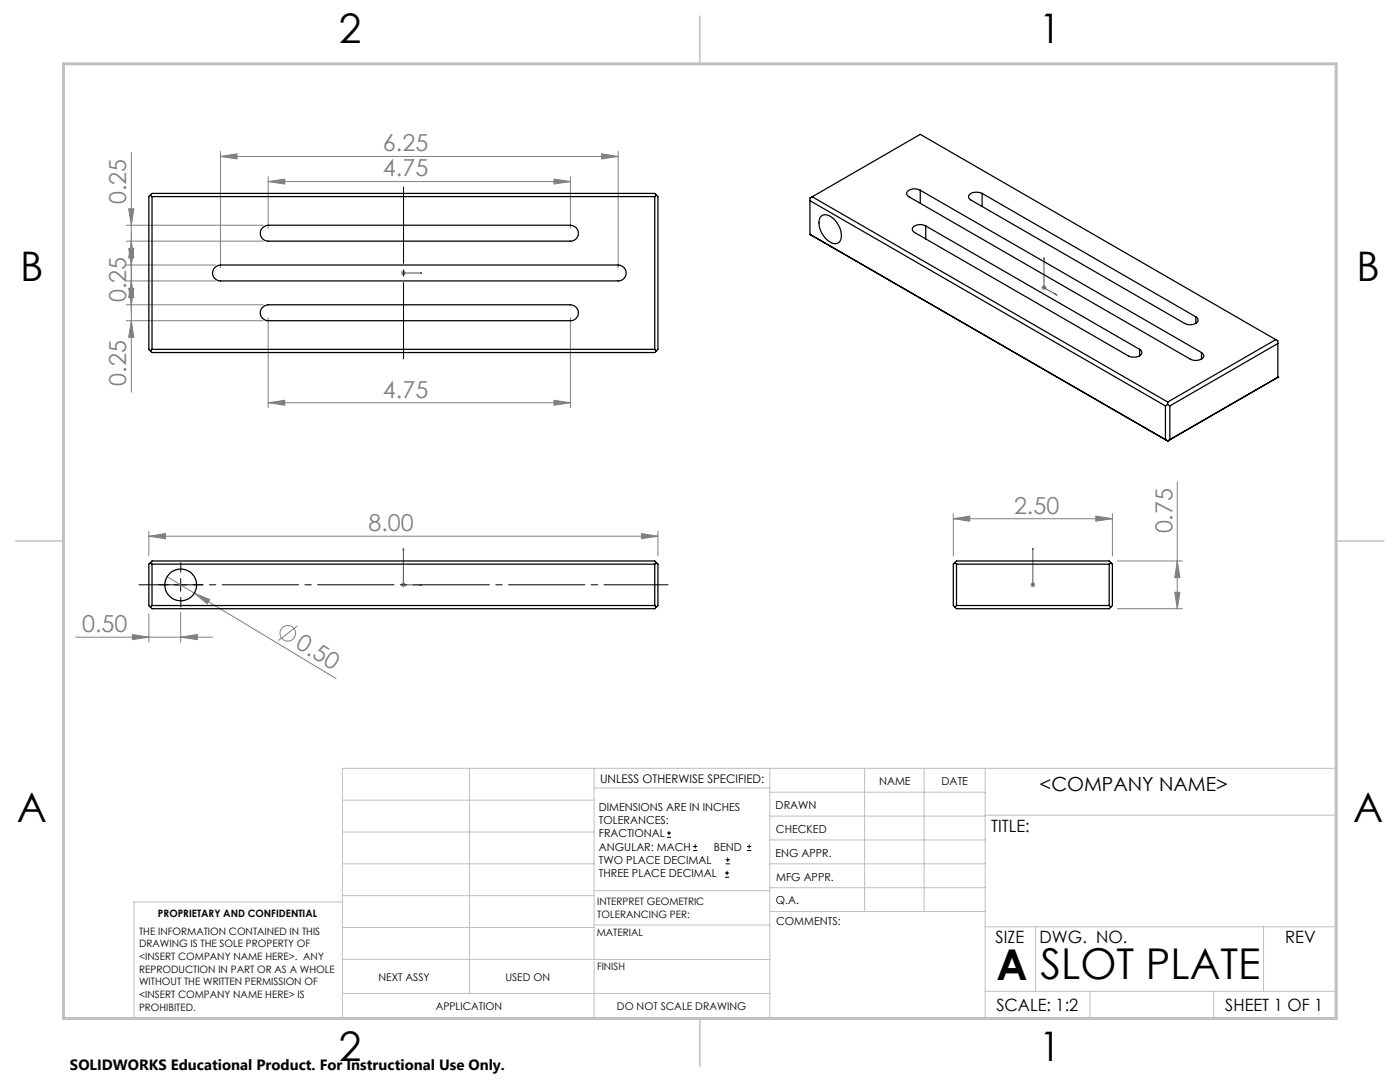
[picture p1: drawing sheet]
<svg xmlns="http://www.w3.org/2000/svg" width="279mm" height="216mm" viewBox="0 0 279 216" stroke-linecap="round" stroke-linejoin="round" font-family="sans-serif">
<g fill="none" stroke="#808080" stroke-width=".2">
<path d="M26.2 30.4v47.9M44 31.2l3.3-.5v1zM44 30.2v23.3M44 31.2h79.4M53.5 36.2l3.3-.5v1zM53.5 35.2v10.3M53.5 36.2h60.3M110.6 35.7l3.2 .5-3.2 .5zM113.8 35.2v10.3M120.1 30.7l3.3 .5-3.3 .5zM123.4 30.2v23.3M25.2 44.9h27.3"/>
<path d="M25.2 48.1h27.3M25.2 52.9h17.8M25.2 56.1h17.8M25.7 41.7h1l-.5 3.2zM25.7 49.6h1l-.5 3.3zM25.7 57.5h1l-.5 3.3zM26.2 48.1l.5 3.3h-1zM26.2 56.1l.5 3.3h-1zM80 54.5h1M80.2 54.1l.7 .8M80.5 54v1M80.9 54.1l-.7 .8"/>
<path d="M207.8 57.4h1M208 57l.7 .7M208.4 56.9v1M208.7 57l-.7 .7M25.2 60.8h27.3M25.2 64h27.3M26.2 64l.5 3.3h-1zM53.5 63.4v18M110.6 79.9l3.2 .5-3.2 .5zM113.8 63.4v18M53.5 80.4l3.3-.5v1zM53.5 80.4h60.3"/>
<path d="M234.9 96.1v25.4M29.7 107l3.3-.5v1zM29.7 106v4.9M29.7 107h101.6M33.3 115.1l5.5 3.3M38.8 118.4l3.1 1.2-.6 .9zM38.8 118.4l28.3 17M80 116.7h1M80.2 116.3l.7 .8M80.5 116.2v1M80.9 116.3l-.7 .8M128 106.5l3.3 .5-3.3 .5z"/>
<path d="M131.3 106v4.9M190.3 103.5l3.2-.5v1zM190.3 102.5v8.4M190.3 103.5h31.7M205.6 116.7h1M205.8 116.3l.7 .8M206.1 116.2v1M206.5 116.3l-.7 .8M218.7 103l3.3 .5-3.3 .5zM222 102.5v8.4M223 111.9h13M234.5 118.2h1l-.5 3.3z"/>
<path d="M235 111.9l.5 3.4h-1zM15.1 127.1h27.3M26.4 126.6l3.3 .5-3.3 .5zM29.7 122.5v5.6M36.1 127.1l3.3-.5v1zM36.1 122.1v6M59.3 124.9l-3.8 2.9M223 121.5h13"/>
<circle cx="57.4" cy="126.4" r="1.56"/>
</g>
<g fill="none" stroke="#000" stroke-width=".2">
<path d="M34.8 116.7h2.5M36.1 115.5v2.5M133.1 167.1h.8M133.1 166.2h.8M133.5 165.8v.9M138.3 169.7h.8M138.3 168.9h.8M138.7 168.5v.8M144.7 175h.8M144.7 174.2h.8M144.8 172.4h.9M144.8 171.6h.9"/>
<path d="M145.1 173.8v.8M145.2 171.1v.9M149.1 169.7h.8M149.1 168.9h.8M149.5 168.5v.8"/>
</g>
<g fill="none" stroke="#00f" stroke-width=".2">
<path d="M80.4 54.5h.2zM80.5 54.5h.1M80.5 54.5h3.7M84.2 54.5h-.4h.4M208.4 51.4v.4zM208.4 51.4v6l2.5 1.5M210.7 58.7l.2 .2-.2-.1zM80.5 109.4v7.3h3.7M80.5 109.4l.1 .3h-.2zM83.8 116.6l.4 .1-.4 .1zM206.1 116.6v.2zM206.1 109.4v.3v-.3"/>
<path d="M206.1 116.7h.1M206.1 109.4v7.3"/>
</g>
<path d="M80.5 72.3v-35.7" fill="none" stroke="#000" stroke-width=".2" stroke-dasharray="15.2 1.3 1.3 1.3" stroke-dashoffset="-.7"/>
<path d="M27.7 116.7h105.6" fill="none" stroke="#000" stroke-width=".2" stroke-dasharray="15.2 1.3 1.3 1.3" stroke-dashoffset="2.4"/>
<path d="M33.6 116.7h-1.9M36.1 114.2v-1.9M36.1 119.2v1.9M38.6 116.7h1.9" fill="none" stroke="#000" stroke-width=".2" stroke-dasharray="15.2 1.3 1.3 1.3"/>
<g fill="none" stroke="#c0c0c0" stroke-width=".2">
<path d="M68.3 159.7h50.3M93.7 153.3v44.9M118.6 153.3v49.9M118.6 157.2h35M153.6 153.3v49.9M153.6 158.1h43M172.5 153.3v28.6M184.4 153.3v28.6M196.6 153.3v49.9M68.3 180h-41.6v23.2h240v-49.9h-198.4v49.9M68.3 166h50.3M68.3 178.7h50.3"/>
<path d="M68.3 172.4h50.3M118.6 177.7h35M153.6 162.8h43M153.6 177.1h43M153.6 172.4h43M153.6 167.6h43M196.6 162.7h70.1M68.3 198.2h85.3M68.3 191.4l85.3 .1M68.3 185.1h50.3M118.6 184.6h35M153.6 181.9h43"/>
<path d="M196.6 184.9h70.1M196.6 197.8h70.1M206.7 184.9v12.9M217.5 197.8v5.4M242.2 197.8v5.4M252.2 184.9v12.9"/>
</g>
<path d="M139.7 3.2v9.5M3.1 107.9h9.6M266.7 107.9h9.5M139.7 203.2v9.6" fill="none" stroke="#c0c0c0" stroke-width=".3"/>
<path d="M12.7 12.7h254v190.5h-254z" fill="none" stroke="#c0c0c0" stroke-width=".6"/>
<g fill="#00f">
<path d="M83.8 116.6l.4 .1-.4 .1zM80.5 109.4l.1 .3h-.2z"/>
<path d="M206.1 116.6v.2zM206.1 109.4v.3zM210.7 58.7l.2 .2-.2-.1zM208.4 51.4v.4z"/>
<path d="M83.8 54.5h.4zM80.4 54.5h.2z"/>
</g>
<g fill="#808080">
<path d="M38.8 118.4l3.1 1.2-.6 .9z"/>
<path d="M29.7 107l3.3-.5v1zM128 106.5l3.3 .5-3.3 .5zM26.4 126.6l3.3 .5-3.3 .5zM36.1 127.1l3.3-.5v1zM44 31.2l3.3-.5v1zM120.1 30.7l3.3 .5-3.3 .5zM53.5 36.2l3.3-.5v1zM110.6 35.7l3.2 .5-3.2 .5zM53.5 80.4l3.3-.5v1zM110.6 79.9l3.2 .5-3.2 .5zM190.3 103.5l3.2-.5v1zM218.7 103l3.3 .5-3.3 .5z"/>
<path d="M25.7 41.7h1l-.5 3.2zM26.2 48.1l.5 3.3h-1zM25.7 49.6h1l-.5 3.3zM26.2 56.1l.5 3.3h-1zM25.7 57.5h1l-.5 3.3zM26.2 64l.5 3.3h-1zM235 111.9l.5 3.4h-1zM234.5 118.2h1l-.5 3.3z"/>
</g>
<g fill="none" stroke="#000" stroke-width=".25">
<path d="M29.7 39.2l.6-.6h100.4l.6 .6v30.5l-.6 .6h-100.4l-.6-.6zM30 38.9l.3 .3M30.3 39.2v30.5M30.3 39.2h100.4M130.7 39.2v30.5M131 38.9l-.3 .3M162.1 39.3l70.9 40.9M162.1 39.3l-.5 .2v7.3M162.1 39.3l21.6-12.5 70.9 41M183.7 38a2.12 2.12 0 0 0-2.7 .4 .69 .69 0 0 0 .4 .9l56.1 32.3a2.14 2.14 0 0 0 2.7-.3 .74 .74 0 0 0-.4-1M183.7 38l56.1 32.3M183.7 38v2.5"/>
<path d="M196 38.6a2.25 2.25 0 0 0-2.7 .4 .69 .69 0 0 0 .4 .9l42.7 24.6a2.06 2.06 0 0 0 2.6-.4 .71 .71 0 0 0-.3-.9M196 38.6l42.7 24.6M196 38.6v2.6M42.9 53.4l1.1-.5h79.4a1.59 1.59 0 0 1 1.6 1.6 1.59 1.59 0 0 1-1.6 1.6h-79.4a1.55 1.55 0 0 1-1.5-1 1.55 1.55 0 0 1 .4-1.7zM52.4 45.4l1.1-.5h60.3a1.59 1.59 0 0 1 1.6 1.6 1.59 1.59 0 0 1-1.6 1.6h-60.3a1.55 1.55 0 0 1-1.5-.9 1.55 1.55 0 0 1 .4-1.8zM161.6 46.8h.1M161.6 40l71 41M161.6 46.8l71.4 41.2M161.6 46.8l.5 .2M163.8 43.3a1.48 1.48 0 0 1 2.1 0 4.4 4.4 0 0 1 1.9 4.6 1.37 1.37 0 0 1-2.3 .3 4.2 4.2 0 0 1-1.7-4.9zM184.7 45.1a2.09 2.09 0 0 0-2.6 .4 .69 .69 0 0 0 .4 .9l42.7 24.6a2.09 2.09 0 0 0 2.6-.4 .71 .71 0 0 0-.4-.9M184.7 45.1l42.7 24.6"/>
<path d="M184.7 45.1v2.6M30.3 69.7l-.3 .3M30.3 69.7h100.4M52.4 61.3l1.1-.5h60.3a1.59 1.59 0 0 1 1.6 1.6 1.59 1.59 0 0 1-1.6 1.6h-60.3a1.55 1.55 0 0 1-1.5-1 1.55 1.55 0 0 1 .4-1.7zM130.7 69.7l.3 .3M227.4 69.7v1.3M238.7 63.2v1.3M239.8 70.3v1.3M254.6 67.8l-21.6 12.4M254.6 67.8l.4 .2v7.3M255 75.3h.1M255 68.5l-21.5 12.5"/>
<path d="M255 75.3l-22 12.7M255 75.3l-.4 .2M232.6 81v6.7l.4 .3M233 88h.1M233 80.7l.5 .3M233 80.7l-.4 .3M233 80.2v.5M233.5 81v6.7l-.5 .3M29.7 112.6l.6-.7h100.4l.6 .7v8.2l-.6 .7h-100.4l-.6-.7zM30 112.3l.3 .3M30.3 112.6v8.2M30.3 112.6h100.4"/>
<path d="M130.7 112.6v8.2M131 112.3l-.3 .3M190.6 112.3l.3 .3M190.9 112.6h30.5M190.9 111.9h30.5l.6 .7v8.2l-.6 .7h-30.5l-.6-.7v-8.2zM190.9 112.6v8.2M221.4 112.6v8.2M221.7 112.3l-.3 .3M30.3 120.8h100.4M30.3 120.8l-.3 .3M130.7 120.8l.3 .3M190.9 120.8h30.5"/>
<path d="M190.9 120.8l-.3 .3M221.4 120.8l.3 .3"/>
<circle cx="36.1" cy="116.7" r="3.2"/>
</g>
<g font-size="8.5">
<text x="198.9" y="195.5">A</text>
<text x="207.7" y="195.4">SLOT PLATE</text>
</g>
<g font-size="8.1">
<text x="67.6" y="8.5">2</text>
<text x="207.3" y="8.5">1</text>
<text x="4" y="56.1">B</text>
<text x="270.7" y="56.1">B</text>
<text x="3.3" y="164.1">A</text>
<text x="270" y="164.1">A</text>
<text x="67.6" y="211.7">2</text>
<text x="207.3" y="211.7">1</text>
</g>
<g font-size="4.7" fill="#808080">
<text x="76.4" y="30.2">6.25</text>
<text x="76.4" y="35.2">4.75</text>
<text x="25.2" y="40.7" transform="rotate(-90 25.2 40.7)">0.25</text>
<text x="25.2" y="60.3" transform="rotate(-90 25.2 60.3)">0.25</text>
<text x="25.2" y="77" transform="rotate(-90 25.2 77)">0.25</text>
<text x="76.4" y="79.3">4.75</text>
<text x="73.5" y="106">8.00</text>
<text x="202.4" y="102.5">2.50</text>
<text x="234" y="106.5" transform="rotate(-90 234 106.5)">0.75</text>
<text x="16.4" y="126.1">0.50</text>
<text x="58.8" y="129.1" transform="rotate(31 58.8 129.1)">0.50</text>
</g>
<text font-size="3.9" x="207.5" y="157.8">&lt;COMPANY NAME&gt;</text>
<g font-size="3.4">
<text x="197.8" y="166">TITLE:</text>
<text x="198.7" y="188.1">SIZE</text>
<text x="207.5" y="188.1">DWG. NO.</text>
<text x="256.5" y="188.2">REV</text>
<text x="198.8" y="201.7">SCALE: 1:2</text>
<text x="244.5" y="201.7">SHEET 1 OF 1</text>
</g>
<text font-size="3" x="14" y="213.5">SOLIDWORKS Educational Product. For Instructional Use Only.</text>
<text font-size="2.4" x="119.8" y="156.2">UNLESS OTHERWISE SPECIFIED:</text>
<g font-size="2.2">
<text x="119.5" y="161.8">DIMENSIONS ARE IN INCHES</text>
<text x="154.8" y="161.4">DRAWN</text>
<text x="175.4" y="156.6">NAME</text>
<text x="187.9" y="156.7">DATE</text>
<text x="119.5" y="164.4">TOLERANCES:</text>
<text x="119.5" y="167.1">FRACTIONAL</text>
<text x="154.9" y="166.3">CHECKED</text>
<text x="119.5" y="169.7">ANGULAR: MACH</text>
<text x="119.5" y="172.4">TWO PLACE DECIMAL</text>
<text x="142.5" y="169.7">BEND</text>
<text x="154.8" y="170.9">ENG APPR.</text>
<text x="119.5" y="175">THREE PLACE DECIMAL</text>
<text x="154.9" y="175.7">MFG APPR.</text>
<text x="154.9" y="180.4">Q.A.</text>
<text x="154.9" y="184.6">COMMENTS:</text>
</g>
<g font-size="2.1">
<text x="75.5" y="195.7">NEXT ASSY</text>
<text x="100.9" y="195.7">USED ON</text>
<text x="86.9" y="201.5">APPLICATION</text>
<text x="123.1" y="201.6">DO NOT SCALE DRAWING</text>
</g>
<g font-size="2">
<text x="31.5" y="182.9">PROPRIETARY AND CONFIDENTIAL</text>
<text x="119.2" y="180.6">INTERPRET GEOMETRIC</text>
<text x="119.2" y="183.1">TOLERANCING PER:</text>
<text x="27.8" y="186.5">THE INFORMATION CONTAINED IN THIS</text>
<text x="27.8" y="189">DRAWING IS THE SOLE PROPERTY OF</text>
<text x="27.8" y="191.6">&lt;INSERT COMPANY NAME HERE&gt;. ANY</text>
<text x="119.1" y="186.7">MATERIAL</text>
<text x="27.8" y="194.1">REPRODUCTION IN PART OR AS A WHOLE</text>
<text x="27.8" y="196.6">WITHOUT THE WRITTEN PERMISSION OF</text>
<text x="119.1" y="193.5">FINISH</text>
<text x="27.8" y="199.1">&lt;INSERT COMPANY NAME HERE&gt; IS</text>
<text x="27.8" y="201.7">PROHIBITED.</text>
</g>
</svg>
